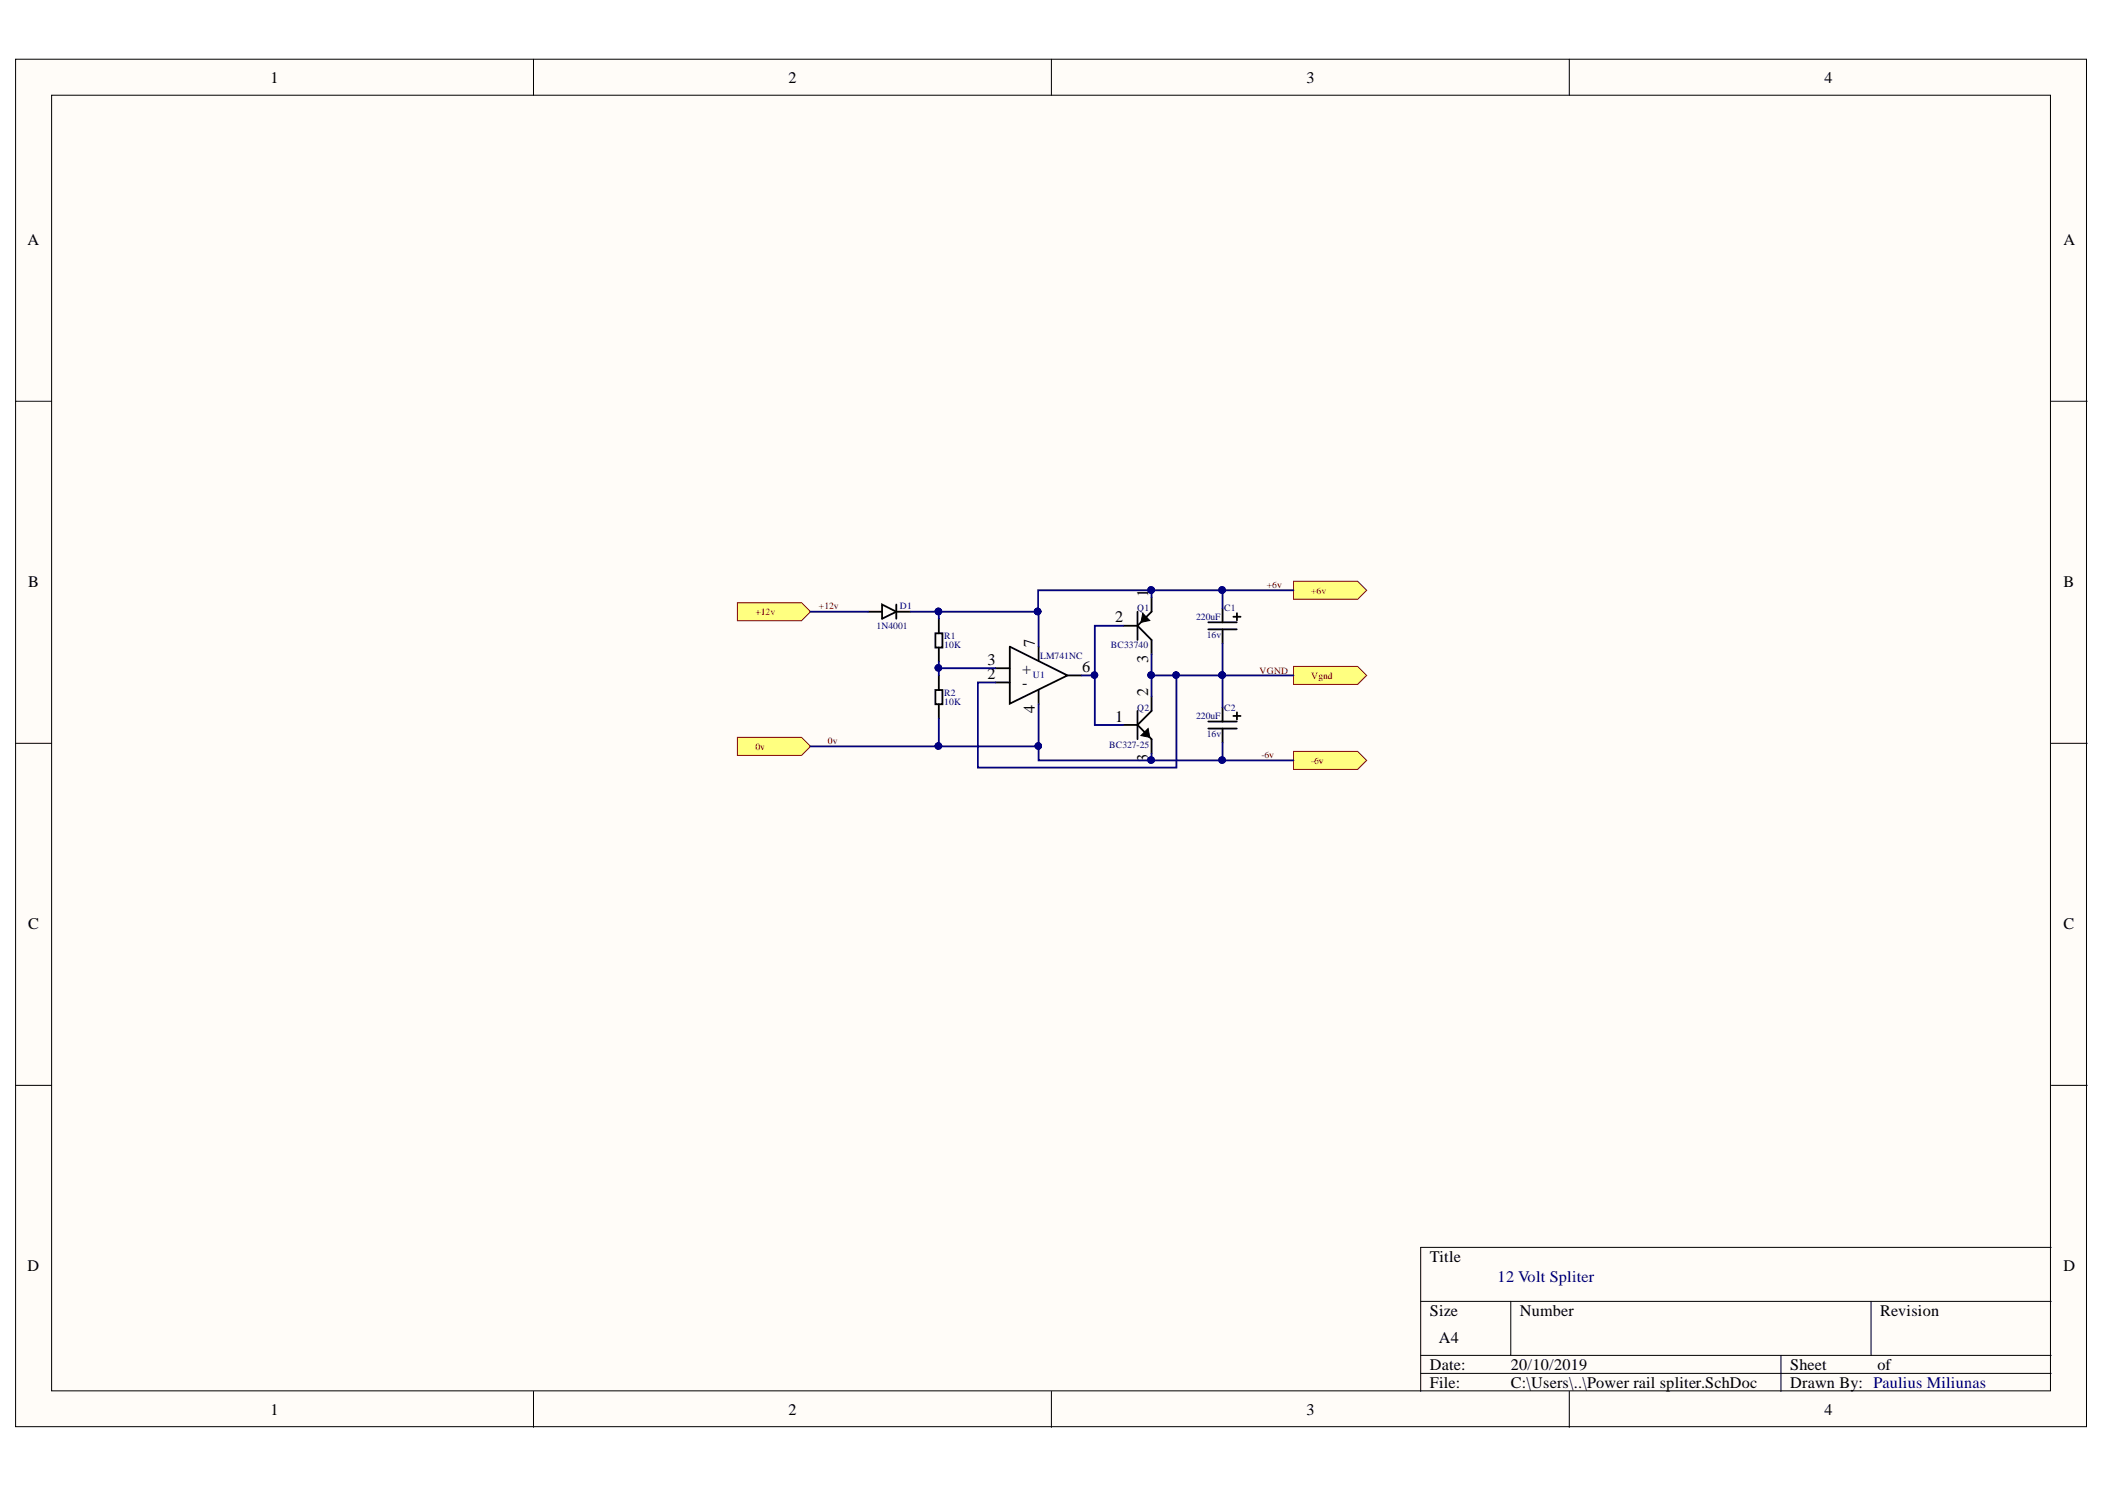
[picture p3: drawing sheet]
<svg xmlns="http://www.w3.org/2000/svg" width="297mm" height="210mm" viewBox="0 0 297 210" stroke-linecap="round" stroke-linejoin="round" font-family="sans-serif">
<g fill="#fffcf8" stroke="#000" stroke-width=".14">
<path d="M2.2 8.4h292.2v192.9h-292.2z"/>
<path d="M7.3 13.4h282v182.8h-282z"/>
</g>
<g fill="none" stroke="#000" stroke-width=".14">
<path d="M75.3 8.4v5M148.4 8.4v5M221.4 8.4v5M2.2 56.6h5.1M289.4 56.6h5.1M161.3 86.5l.9 1-1.2 .3zM2.2 104.9h5.1M161 103.8l1-1 .2 1.2zM289.4 104.9h5.1M2.2 153.1h5.1M289.4 153.1h5.1M289.4 176h-88.9v20.3"/>
<path d="M75.3 196.3v5.1M148.4 196.3v5.1M200.5 183.6h88.9M200.5 191.2h88.9M200.5 193.7h88.9M213.2 183.6v7.6M221.4 196.3v5.1M251.3 191.2v5.1M264 183.6v7.6"/>
</g>
<g fill="none" stroke="#000" stroke-width=".25">
<path d="M122.5 86.3h2M124.5 85.3l2 1-2 1zM126.5 86.3h2M126.5 85.3v2M132 89.3h1v2h-1zM132 97.3h1v2h-1zM132.5 87.3v2M132.5 91.3v2.1M132.5 95.3v2M132.5 99.3v2M140.5 94.3h2M140.5 96.3h2"/>
<path d="M142.5 91.2l8.1 4.1-8.1 4v-8M146.6 91.2v2M146.6 97.4v1.9M150.7 95.3h2M158.5 88.3h2M160.5 88.3l2 2v2M160.5 86.3v4M162.5 84.3v2l-2 2M162.5 98.3v2l-2 2M170.5 88.8h4M170.5 87.8h4M172.5 85.8v2"/>
<path d="M172.5 88.8v2M172.5 99.8v2M174 87h1.1M174.5 86.5v1M158.5 102.3h2M160.5 102.3l2 2v2M160.5 100.3v4M170.5 102.8h4M170.5 101.8h4M172.5 102.8v2M174 101h1.1M174.5 100.5v1"/>
</g>
<path d="M161.3 86.5l.9 1-1.2 .3zM161 103.8l1-1 .2 1.2z" fill="#000"/>
<g fill="#ffff80" stroke="#800000" stroke-width=".14">
<path d="M182.5 82h9.1l1.2 1.3-1.2 1.2h-9.1z" fill-rule="evenodd"/>
<path d="M182.5 94h9.1l1.2 1.3-1.2 1.2h-9.1z" fill-rule="evenodd"/>
<path d="M182.5 106h9.1l1.2 1.3-1.2 1.2h-9.1z" fill-rule="evenodd"/>
<path d="M104.1 85h9l1.3 1.3-1.3 1.3h-9z" fill-rule="evenodd"/>
<path d="M104.1 104h9l1.3 1.3-1.3 1.3h-9z" fill-rule="evenodd"/>
</g>
<g fill="none" stroke="#000080" stroke-width=".25">
<path d="M114.4 86.3h8.1M128.5 86.3h4v1M132.5 93.4v.9h8M132.5 94.3v1M132.5 86.3h14M146.6 99.3v6h-14.1M154.5 95.3v7h4M158.5 88.3h-4v7h-1.8M162.5 92.3v6M162.5 95.3h20M162.5 84.3v-1h10v2.5M162.5 83.3h-16l.1 7.9"/>
<path d="M166 95.3v13h-28v-12h2.5M172.5 90.8v9M172.5 83.3h10M132.5 101.3v4h-18.1M162.5 106.3v1M172.5 104.8v2.5h-25.9v-2M172.5 107.3h10"/>
</g>
<g fill="#000080" stroke="#000080" stroke-width=".14">
<circle cx="132.4" cy="86.3" r=".47"/>
<circle cx="132.4" cy="94.2" r=".46"/>
<circle cx="146.5" cy="105.2" r=".46"/>
<circle cx="132.4" cy="105.2" r=".46"/>
<circle cx="162.4" cy="95.2" r=".46"/>
<circle cx="154.4" cy="95.2" r=".46"/>
<circle cx="172.5" cy="95.2" r=".46"/>
<circle cx="166" cy="95.2" r=".46"/>
<circle cx="162.4" cy="83.2" r=".47"/>
<circle cx="172.4" cy="83.2" r=".47"/>
<circle cx="172.5" cy="107.2" r=".46"/>
<circle cx="146.4" cy="86.3" r=".47"/>
<circle cx="162.4" cy="107.2" r=".46"/>
</g>
<g font-size="2.3">
<text x="38.2" y="11.7">1</text>
<text x="111.2" y="11.7">2</text>
<text x="184.3" y="11.7">3</text>
<text x="257.4" y="11.7">4</text>
<text x="3.9" y="34.5">A</text>
<text x="291.2" y="34.5">A</text>
<text x="4" y="82.8">B</text>
<text x="291.2" y="82.8">B</text>
<text x="157.4" y="87.7">2</text>
<text x="162" y="84.3" transform="rotate(-90 162 84.3)">1</text>
<text x="139.3" y="93.7">3</text>
<text x="139.3" y="95.8">2</text>
<text x="144.2" y="95">+</text>
<text x="146" y="91.2" transform="rotate(-90 146 91.2)">7</text>
<text x="152.7" y="94.8">6</text>
<text x="162" y="93.5" transform="rotate(-90 162 93.5)">3</text>
<text x="144.2" y="97">-</text>
<text x="146" y="100.5" transform="rotate(-90 146 100.5)">4</text>
<text x="157.4" y="101.8">1</text>
<text x="162" y="98.2" transform="rotate(-90 162 98.2)">2</text>
<text x="162" y="107.4" transform="rotate(-90 162 107.4)">3</text>
<text x="4" y="131">C</text>
<text x="291.2" y="131">C</text>
<text x="3.9" y="179.3">D</text>
<text x="201.8" y="178">Title</text>
<text x="291.2" y="179.3">D</text>
<text x="201.8" y="185.6">Size</text>
<text x="214.5" y="185.6">Number</text>
<text x="265.3" y="185.6">Revision</text>
<text x="203" y="189.4">A4</text>
<text x="201.8" y="193.2">Date:</text>
<text x="201.8" y="195.8">File:</text>
<text x="213.2" y="193.2">20/10/2019</text>
<text x="213.2" y="195.8">C:\Users\..\Power rail spliter.SchDoc</text>
<text x="252.6" y="193.2">Sheet</text>
<text x="252.6" y="195.8">Drawn By: Paulius Miliunas</text>
<text x="264.9" y="193.2">of</text>
<text x="38.2" y="199.6">1</text>
<text x="111.2" y="199.6">2</text>
<text x="184.3" y="199.6">3</text>
<text x="257.4" y="199.6">4</text>
</g>
<text font-size="2.3" fill="#000080" x="211.3" y="180.9">12 Volt Spliter</text>
<g font-size="1.4" fill="#800000">
<text x="178.8" y="83">+6v</text>
<text x="185" y="83.8">+6v</text>
<text x="106.6" y="86.7">+12v</text>
<text x="115.6" y="86">+12v</text>
<text x="177.7" y="95">VGND</text>
<text x="185" y="95.8">Vgnd</text>
<text x="106.6" y="105.8">0v</text>
<text x="116.8" y="105">0v</text>
<text x="178" y="106.9">-6v</text>
<text x="185" y="107.8">-6v</text>
</g>
<g font-size="1.4" fill="#000080">
<text x="123.7" y="88.8">1N4001</text>
<text x="127" y="86">D1</text>
<text x="160.5" y="86.2">Q1</text>
<text x="168.8" y="87.5">220uF</text>
<text x="170.3" y="89.9">16v</text>
<text x="172.8" y="86.2">C1</text>
<text x="133.2" y="91.5">10K</text>
<text x="133.2" y="90.2">R1</text>
<text x="145.8" y="95.7">U1</text>
<text x="146.8" y="93">LM741NC</text>
<text x="156.8" y="91.5">BC33740</text>
<text x="133.2" y="99.5">10K</text>
<text x="133.2" y="98.2">R2</text>
<text x="160.5" y="100.3">Q2</text>
<text x="168.8" y="101.4">220uF</text>
<text x="172.8" y="100.3">C2</text>
<text x="156.5" y="105.5">BC327-25</text>
<text x="170.3" y="104">16v</text>
</g>
</svg>
